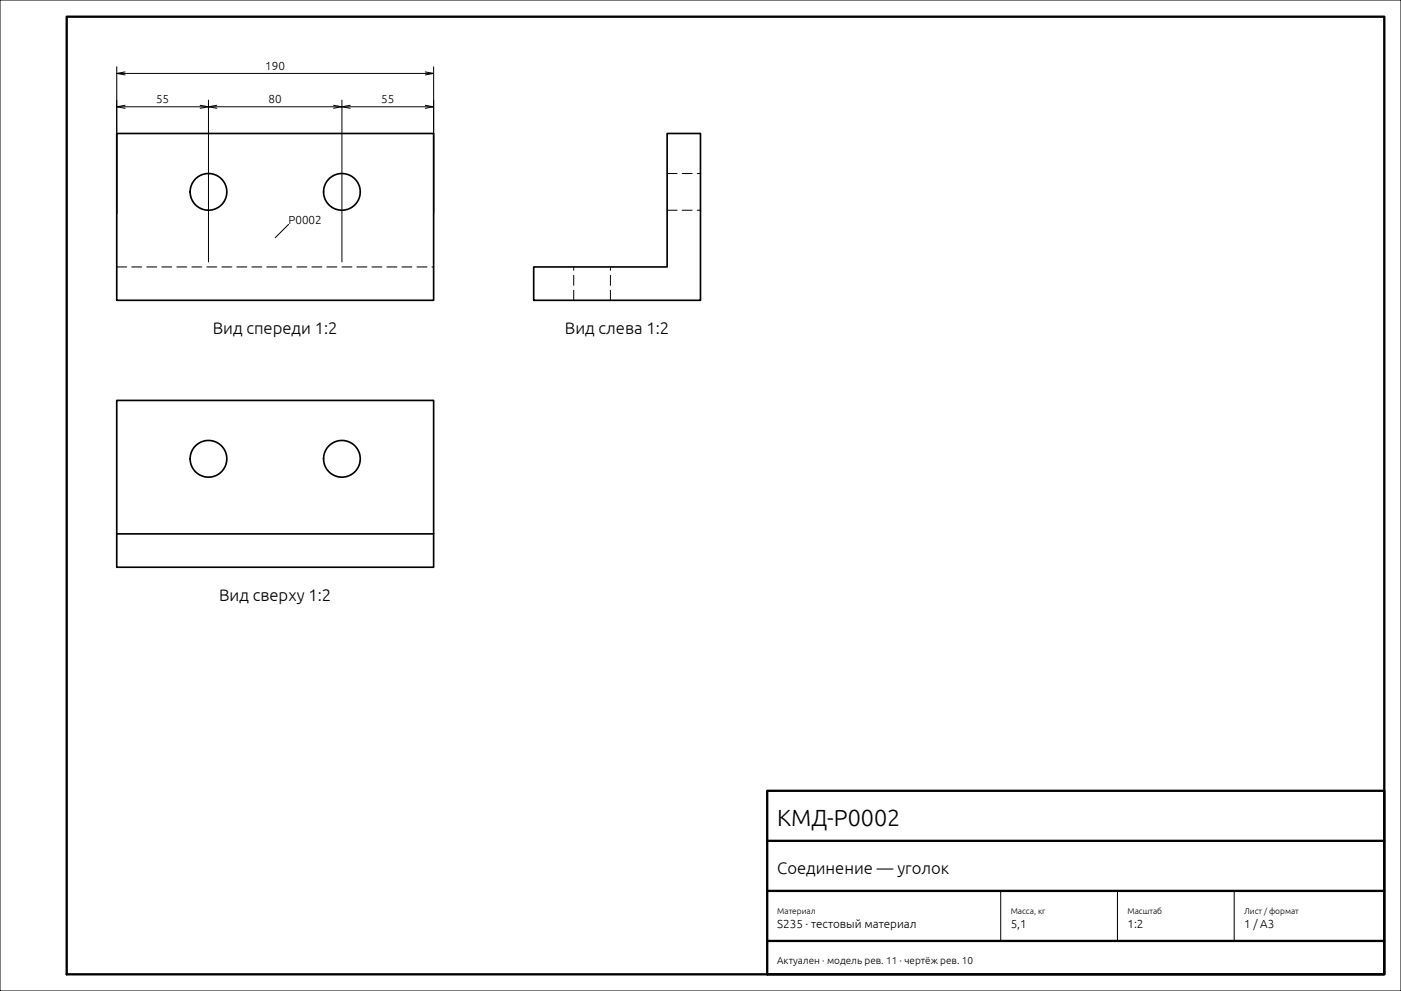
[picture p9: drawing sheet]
<svg xmlns="http://www.w3.org/2000/svg" width="420mm" height="297mm" viewBox="0 0 420 297" stroke-linecap="round" stroke-linejoin="round" font-family="sans-serif">
<g fill="none" stroke="#000" stroke-width=".3">
<path d="M0 0h420v297h-420zM35 20v44M35 22h95M35 32h95M37.5 21.6l-2.5 .4 2.5 .5M37.5 31.6l-2.5 .4 2.5 .5M60 31.6l2.5 .4-2.5 .5M62.5 30v48.5M65 31.6l-2.5 .4 2.5 .5M100 31.6l2.5 .4-2.5 .5M102.5 30v48.5M105 31.6l-2.5 .4 2.5 .5"/>
<path d="M127.5 21.6l2.5 .4-2.5 .5M127.5 31.6l2.5 .4-2.5 .5M130 20v44M86.5 67.3l-4 4M300 267v15M335 267v15M370 267v15"/>
</g>
<path d="M20 5h395v287h-395zM230 237h185v55h-185zM230 252h185M230 267h185M230 282h185" fill="none" stroke="#000" stroke-width=".7"/>
<path d="M200 52h10M200 63h10M35 80h95M172 90v-10M183 90v-10" fill="none" stroke="#000" stroke-width=".3" stroke-dasharray="3 1.5"/>
<g fill="none" stroke="#000" stroke-width=".5">
<path d="M35 40h95v50h-95zM200 40h10v50h-50v-10h40zM35 120h95v50h-95zM35 160h95"/>
<circle cx="62.5" cy="57.5" r="5.5"/>
<circle cx="102.5" cy="57.5" r="5.5"/>
<circle cx="62.5" cy="137.5" r="5.5"/>
<circle cx="102.5" cy="137.5" r="5.5"/>
</g>
<text font-size="7" x="233" y="247.5">КМД-P0002</text>
<g font-size="5">
<text x="63.8" y="100">Вид спереди 1:2</text>
<text x="169.3" y="100">Вид слева 1:2</text>
<text x="65.7" y="180">Вид сверху 1:2</text>
<text x="233" y="262">Соединение — уголок</text>
</g>
<g font-size="3.5">
<text x="79.5" y="21">190</text>
<text x="46.8" y="31">55</text>
<text x="80.5" y="31">80</text>
<text x="114.3" y="31">55</text>
<text x="86.5" y="67.3">P0002</text>
<text x="233" y="278">S235 · тестовый материал</text>
<text x="303" y="278">5,1</text>
<text x="338" y="278">1:2</text>
<text x="373" y="278">1 / A3</text>
</g>
<text font-size="3" x="233" y="289">Актуален · модель рев. 11 · чертёж рев. 10</text>
<g font-size="2.5">
<text x="233" y="274">Материал</text>
<text x="303" y="274">Масса, кг</text>
<text x="338" y="274">Масштаб</text>
<text x="373" y="274">Лист / формат</text>
</g>
</svg>
